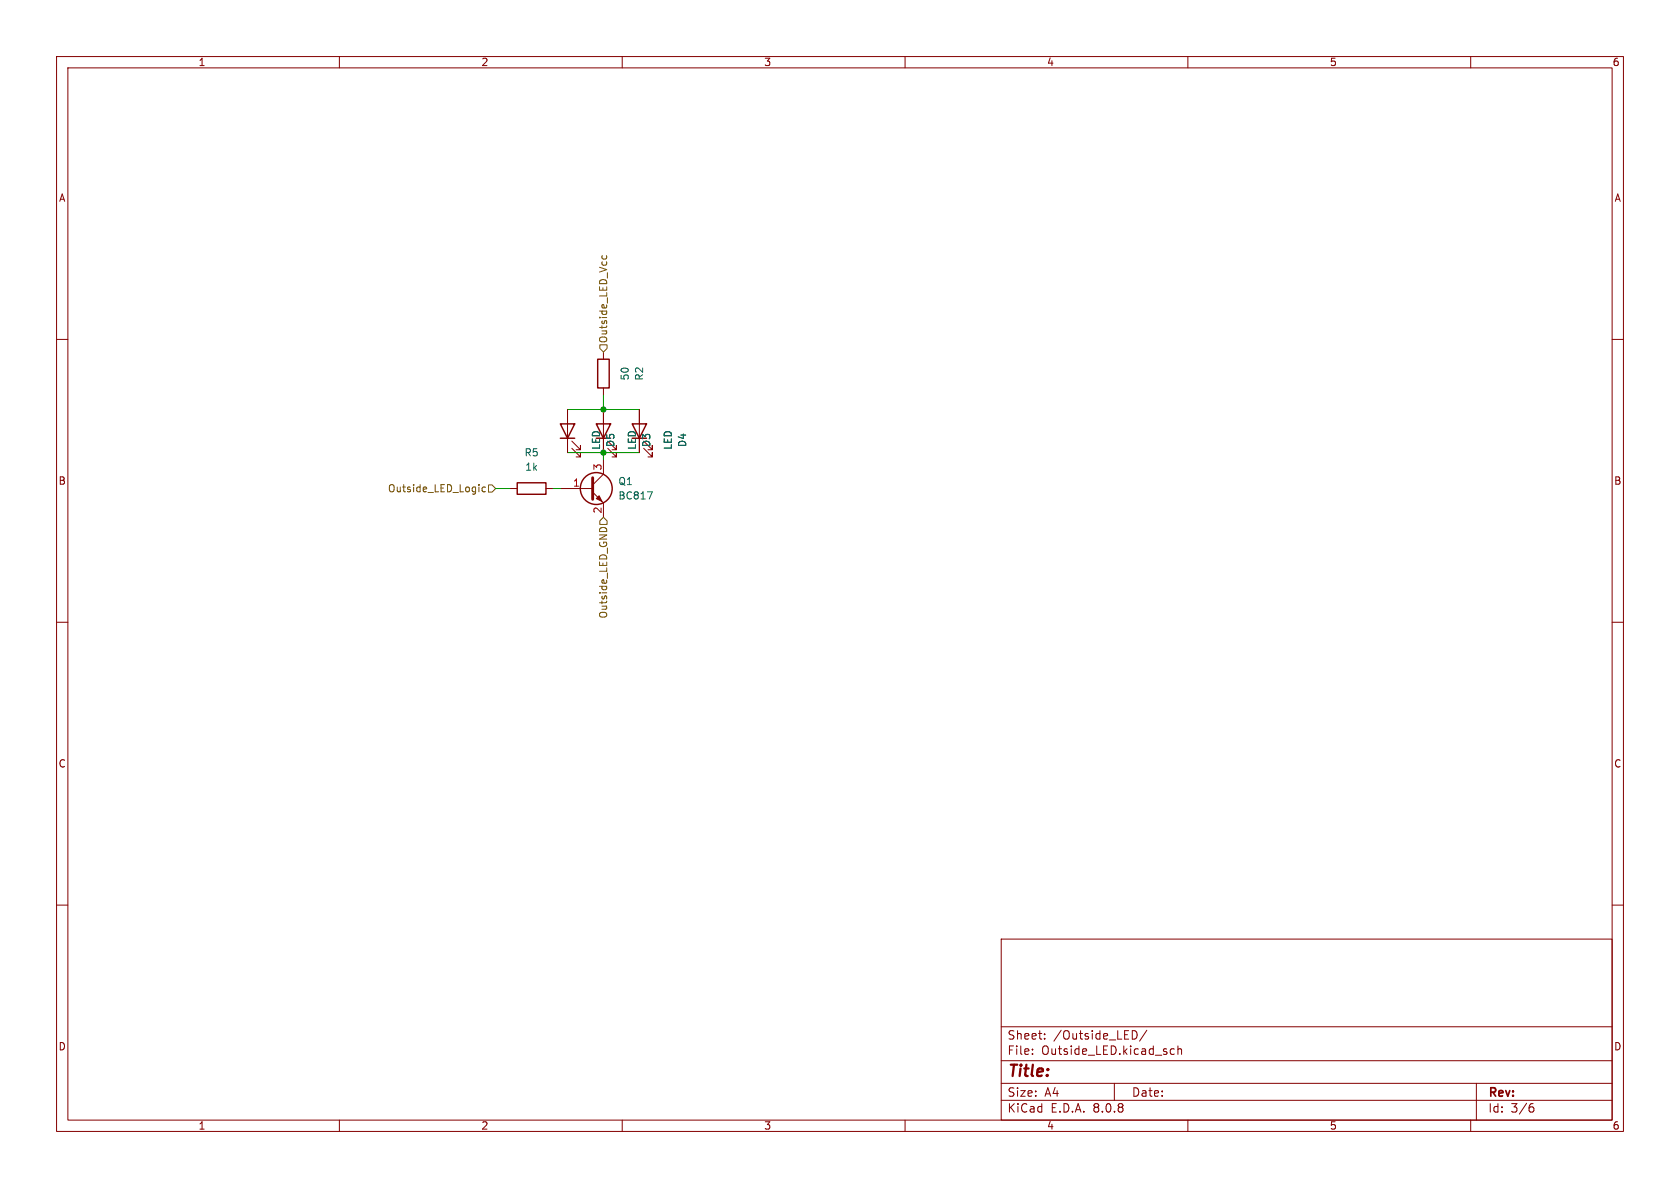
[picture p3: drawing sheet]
<svg xmlns="http://www.w3.org/2000/svg" width="297mm" height="210mm" viewBox="0 0 297 210" stroke-linecap="round" stroke-linejoin="round" font-family="sans-serif">
<g fill="none" stroke="#840000" stroke-width=".18">
<path d="M10 10h277v190h-277zM12 12h273v186h-273zM60 10v2M110 10v2M160 10v2M210 10v2M260 10v2M10 60h2M100.3 72.4v7.6M101.1 79.2l1.5 1.6v-.8v.8h-.7M101.1 78l1.5 1.5v-.8v.8h-.7M106.7 62.2v1.3"/>
<path d="M106.7 68.6v1.3M106.7 72.4v5.1M107.4 79.2l1.6 1.6v-.8v.8h-.8M113 72.4v5.1M113.8 79.2l1.5 1.6v-.8v.8h-.7M285 60h2M90.2 86.4h1.2M96.5 86.4h1.3M99.1 86.4h5.7M104.8 87l1.9 1.9v2.5M106.7 81.3v2.5l-1.9 1.9M10 110h2"/>
<path d="M285 110h2M10 160h2M177 166h108v32h-108zM285 160h2M60 198v2M110 198v2M160 198v2M177 194.5h108M177 191.5h108M177 187.5h108M177 181.5h108M182.5 186.3v.1"/>
<path d="M182.5 185.5v.1M184.7 183.6v.1M184.7 182.8v.1M197 191.5v3M200.5 182.2a.81 .81 0 0 1 .5 .7 .81 .81 0 0 1-.5 .8M202.7 182.1l-1.2 2M207 186.3l.2 .1 .4-.1M207.6 185.5l-.4-.1-.2 .1M208.2 185.5l.3-.1 .3 .1 .1 .9M208.2 184.9v1.5M210 198v2M260 198v2"/>
<path d="M261 191.5v6.5M270.6 195.7h.4l.2 .3-.1 .5-.5 .1M271 195.1l-.4 .1"/>
</g>
<g fill="none" stroke="#840000" stroke-width=".25">
<path d="M99.1 74.9h2.5l-1.3 2.6zM99.1 77.5h2.5M105.4 74.9h2.5l-1.2 2.6zM105.4 77.5h2.5M105.7 63.5h2v5.1h-2zM111.8 74.9h2.5l-1.3 2.6zM111.8 77.5h2.5M91.4 85.3h5.1v2.1h-5.1z"/>
<circle cx="105.4" cy="86.4" r="2.82"/>
</g>
<path d="M104.8 84.5v3.8" fill="none" stroke="#840000" stroke-width=".51"/>
<path d="M105.4 88.1l.5-.5 .5 1z" fill="#840000" stroke="#840000" stroke-width=".18"/>
<path d="M114.5 86.9h.8l-.5 1.3" fill="none" stroke="#006464" stroke-width=".18"/>
<path d="M106.5 45.2l-.1 .4 .1 .1M107.2 45.2l.1 .4-.2 .1M106 61h1.3v.6l-.6 .6-.7-.6zM85.8 86.2l-.3-.1-.3 .2 .1 .6h.5M86.4 85.7h.6l.6 .7-.6 .6h-.6zM106 93.5l.5-.3 .7 .3M106.7 91.4l.6 .7v.6h-1.3v-.6z" fill="none" stroke="#725600" stroke-width=".18"/>
<path d="M100.3 72.4h12.7M106.7 69.9v2.5M87.6 86.4h2.6M97.8 86.4h1.3M100.3 80h12.7M106.7 80v1.3" fill="none" stroke="#009600" stroke-width=".18"/>
<g fill="#009600" stroke="#009600" stroke-width=".18">
<circle cx="106.7" cy="80" r=".46"/>
<circle cx="106.7" cy="72.4" r=".46"/>
</g>
<text font-size="2.8" fill="#840000" x="178" y="190.9">Title:</text>
<g font-size="2.1" fill="#840000">
<text x="178" y="184">Sheet:</text>
<text x="186.2" y="184">/Outside_LED/</text>
<text x="178" y="186.7">File:</text>
<text x="184.1" y="186.7">Outside_LED.kicad_sch</text>
<text x="178" y="196.9">KiCad</text>
<text x="178" y="194.1">Size:</text>
<text x="184.7" y="194.1">A4</text>
<text x="185.7" y="196.9">E.D.A.</text>
<text x="193.3" y="196.9">8.0.8</text>
<text x="200" y="194.1">Date:</text>
<text x="263" y="194.3">Rev:</text>
<text x="263" y="196.9">Id:</text>
<text x="267.1" y="196.9">3/6</text>
</g>
<g font-size="1.8" fill="#840000">
<text x="35" y="11.9">1</text>
<text x="85" y="11.9">2</text>
<text x="135" y="11.9">3</text>
<text x="185" y="11.9">4</text>
<text x="235" y="11.9">5</text>
<text x="285" y="11.9">6</text>
<text x="10.3" y="35.9">A</text>
<text x="285.3" y="35.9">A</text>
<text x="10.3" y="85.9">B</text>
<text x="285.3" y="85.9">B</text>
<text x="10.3" y="135.9">C</text>
<text x="285.3" y="135.9">C</text>
<text x="10.3" y="185.9">D</text>
<text x="285.3" y="185.9">D</text>
<text x="35" y="199.9">1</text>
<text x="85" y="199.9">2</text>
<text x="135" y="199.9">3</text>
<text x="185" y="199.9">4</text>
<text x="235" y="199.9">5</text>
<text x="285" y="199.9">6</text>
</g>
<g font-size="1.8" fill="#725600">
<text x="107.5" y="60.8" transform="rotate(-90 107.5 60.8)">Outside_LED_Vcc</text>
<text x="68.5" y="87.2">Outside_LED_Logic</text>
<text x="107.5" y="109.4" transform="rotate(-90 107.5 109.4)">Outside_LED_GND</text>
</g>
<g font-size="1.8" fill="#006464">
<text x="111.4" y="67.4" transform="rotate(-90 111.4 67.4)">50</text>
<text x="113.9" y="67.4" transform="rotate(-90 113.9 67.4)">R2</text>
<text x="92.6" y="80.9">R5</text>
<text x="92.8" y="83.4">1k</text>
<text x="106.3" y="79.6" transform="rotate(-90 106.3 79.6)">LED</text>
<text x="108.8" y="79.1" transform="rotate(-90 108.8 79.1)">D5</text>
<text x="112.6" y="79.6" transform="rotate(-90 112.6 79.6)">LED</text>
<text x="115.2" y="79.1" transform="rotate(-90 115.2 79.1)">D3</text>
<text x="119" y="79.6" transform="rotate(-90 119 79.6)">LED</text>
<text x="121.5" y="79.1" transform="rotate(-90 121.5 79.1)">D4</text>
<text x="109.2" y="88.5">BC817</text>
<text x="109.2" y="86">Q1</text>
</g>
<g font-size="1.8" fill="#a90000">
<text x="106.4" y="83.3" transform="rotate(-90 106.4 83.3)">3</text>
<text x="101.2" y="86.1">1</text>
<text x="106.4" y="90.9" transform="rotate(-90 106.4 90.9)">2</text>
</g>
</svg>
